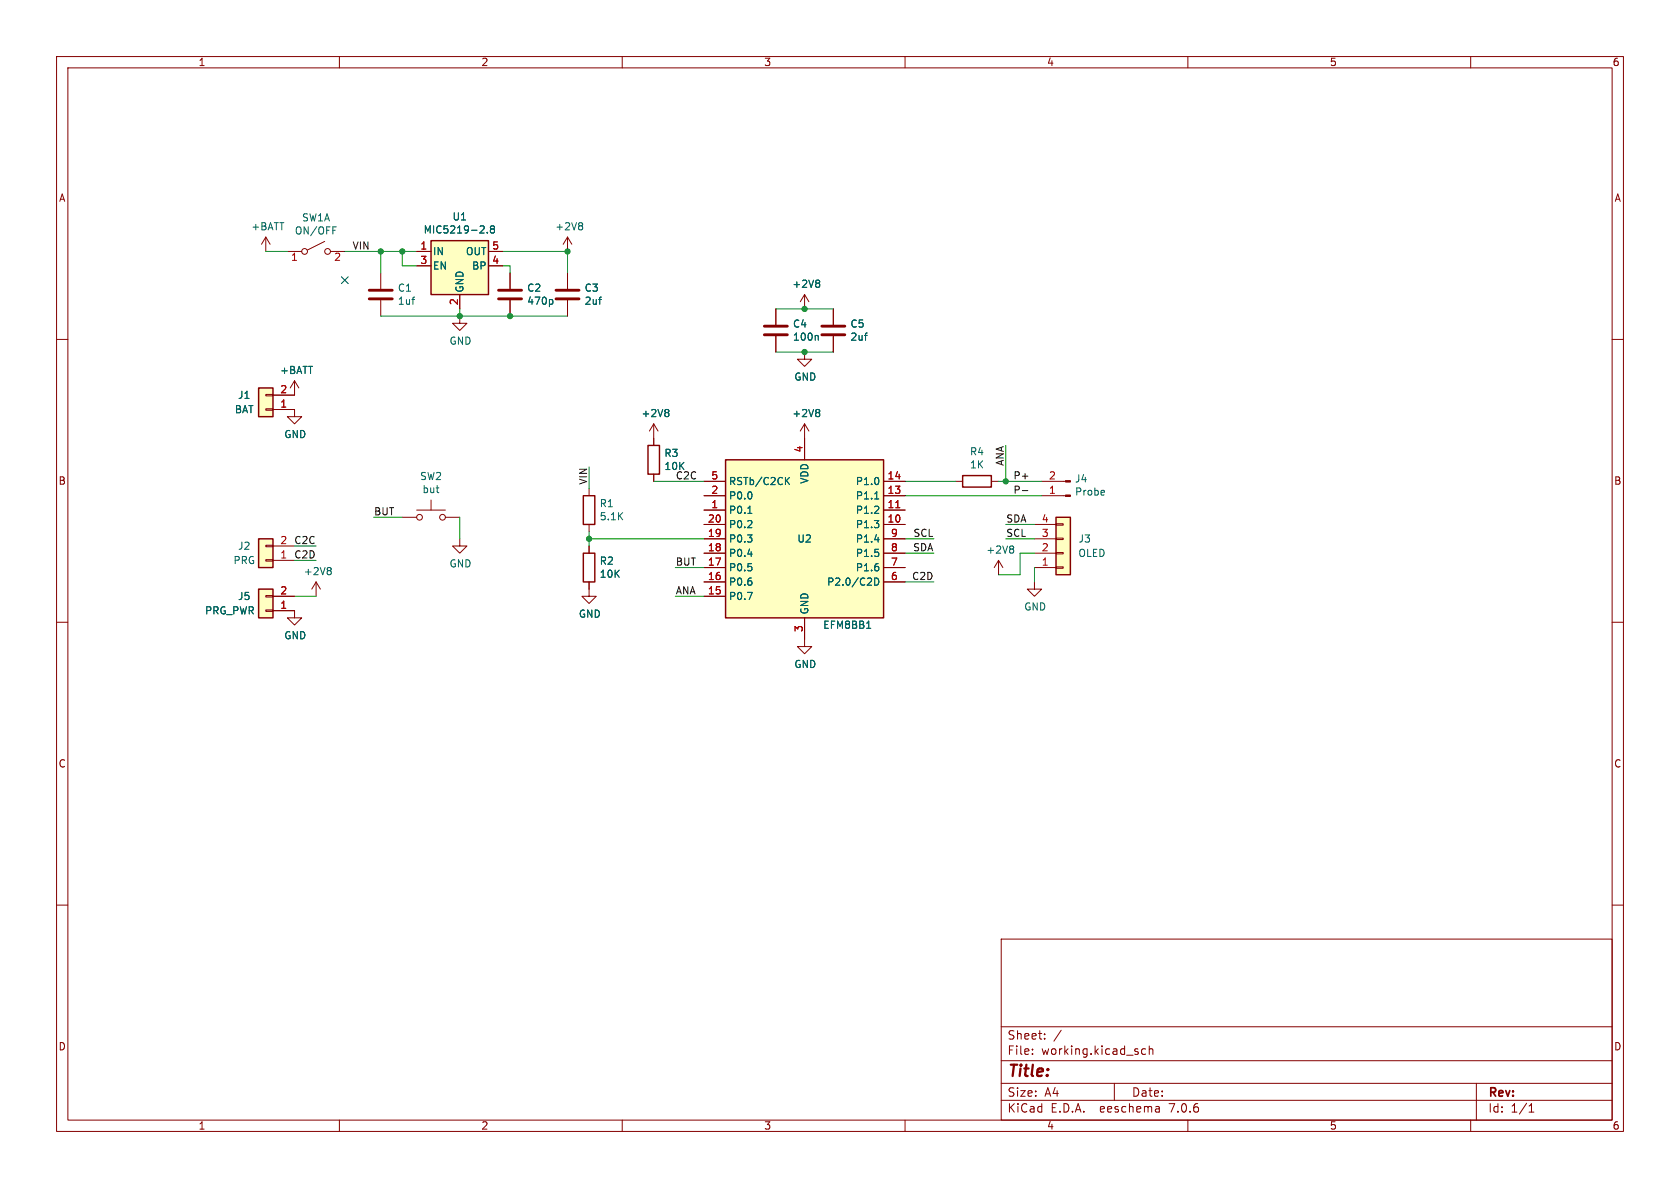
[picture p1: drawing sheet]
(kicad_sch (version 20230121) (generator eeschema)

 (paper "A4")

 (lib_symbols
  (symbol "Connector_Generic:Conn_01x02" (pin_names (offset 1.016) hide) (in_bom yes) (on_board yes)
   (property "Reference" "J" (at 0 2.54 0) (effects (font (size 1.27 1.27))))
   (property "Value" "Conn_01x02" (at 0 -5.08 0) (effects (font (size 1.27 1.27))))
   (property "Footprint" "" (at 0 0 0) (effects (font (size 1.27 1.27)) hide))
   (property "Datasheet" "~" (at 0 0 0) (effects (font (size 1.27 1.27)) hide))
   (symbol "Conn_01x02_1_1"
    (rectangle (start -1.27 -2.413) (end 0 -2.667) (stroke (width 0.1524) (type default)) (fill (type none)))
    (rectangle (start -1.27 0.127) (end 0 -0.127) (stroke (width 0.1524) (type default)) (fill (type none)))
    (rectangle (start -1.27 1.27) (end 1.27 -3.81) (stroke (width 0.254) (type default)) (fill (type background)))
    (pin passive line (at -5.08 0 0) (length 3.81) (name "Pin_1" (effects (font (size 1.27 1.27)))) (number "1" (effects (font (size 1.27 1.27)))))
    (pin passive line (at -5.08 -2.54 0) (length 3.81) (name "Pin_2" (effects (font (size 1.27 1.27)))) (number "2" (effects (font (size 1.27 1.27)))))))
  (symbol "Connector_Generic:Conn_01x04" (pin_names (offset 1.016) hide) (in_bom yes) (on_board yes)
   (property "Reference" "J" (at 0 5.08 0) (effects (font (size 1.27 1.27))))
   (property "Value" "Conn_01x04" (at 0 -7.62 0) (effects (font (size 1.27 1.27))))
   (property "Footprint" "" (at 0 0 0) (effects (font (size 1.27 1.27)) hide))
   (property "Datasheet" "~" (at 0 0 0) (effects (font (size 1.27 1.27)) hide))
   (symbol "Conn_01x04_1_1"
    (rectangle (start -1.27 -4.953) (end 0 -5.207) (stroke (width 0.1524) (type default)) (fill (type none)))
    (rectangle (start -1.27 -2.413) (end 0 -2.667) (stroke (width 0.1524) (type default)) (fill (type none)))
    (rectangle (start -1.27 0.127) (end 0 -0.127) (stroke (width 0.1524) (type default)) (fill (type none)))
    (rectangle (start -1.27 2.667) (end 0 2.413) (stroke (width 0.1524) (type default)) (fill (type none)))
    (rectangle (start -1.27 3.81) (end 1.27 -6.35) (stroke (width 0.254) (type default)) (fill (type background)))
    (pin passive line (at -5.08 2.54 0) (length 3.81) (name "Pin_1" (effects (font (size 1.27 1.27)))) (number "1" (effects (font (size 1.27 1.27)))))
    (pin passive line (at -5.08 0 0) (length 3.81) (name "Pin_2" (effects (font (size 1.27 1.27)))) (number "2" (effects (font (size 1.27 1.27)))))
    (pin passive line (at -5.08 -2.54 0) (length 3.81) (name "Pin_3" (effects (font (size 1.27 1.27)))) (number "3" (effects (font (size 1.27 1.27)))))
    (pin passive line (at -5.08 -5.08 0) (length 3.81) (name "Pin_4" (effects (font (size 1.27 1.27)))) (number "4" (effects (font (size 1.27 1.27)))))))
  (symbol "Device:C" (pin_numbers hide) (pin_names (offset 0.254)) (in_bom yes) (on_board yes)
   (property "Reference" "C" (at 0.635 2.54 0) (effects (font (size 1.27 1.27)) (justify left)))
   (property "Value" "C" (at 0.635 -2.54 0) (effects (font (size 1.27 1.27)) (justify left)))
   (property "Footprint" "" (at 0.9652 -3.81 0) (effects (font (size 1.27 1.27)) hide))
   (property "Datasheet" "~" (at 0 0 0) (effects (font (size 1.27 1.27)) hide))
   (symbol "C_0_1"
    (polyline (pts (xy -2.032 -0.762) (xy 2.032 -0.762)) (stroke (width 0.508) (type default)) (fill (type none)))
    (polyline (pts (xy -2.032 0.762) (xy 2.032 0.762)) (stroke (width 0.508) (type default)) (fill (type none))))
   (symbol "C_1_1"
    (pin passive line (at 0 3.81 270) (length 2.794) (name "~" (effects (font (size 1.27 1.27)))) (number "1" (effects (font (size 1.27 1.27)))))
    (pin passive line (at 0 -3.81 90) (length 2.794) (name "~" (effects (font (size 1.27 1.27)))) (number "2" (effects (font (size 1.27 1.27)))))))
  (symbol "Device:R" (pin_numbers hide) (pin_names (offset 0)) (in_bom yes) (on_board yes)
   (property "Reference" "R" (at 2.032 0 90) (effects (font (size 1.27 1.27))))
   (property "Value" "R" (at 0 0 90) (effects (font (size 1.27 1.27))))
   (property "Footprint" "" (at -1.778 0 90) (effects (font (size 1.27 1.27)) hide))
   (property "Datasheet" "~" (at 0 0 0) (effects (font (size 1.27 1.27)) hide))
   (symbol "R_0_1"
    (rectangle (start -1.016 -2.54) (end 1.016 2.54) (stroke (width 0.254) (type default)) (fill (type none))))
   (symbol "R_1_1"
    (pin passive line (at 0 3.81 270) (length 1.27) (name "~" (effects (font (size 1.27 1.27)))) (number "1" (effects (font (size 1.27 1.27)))))
    (pin passive line (at 0 -3.81 90) (length 1.27) (name "~" (effects (font (size 1.27 1.27)))) (number "2" (effects (font (size 1.27 1.27)))))))
  (symbol "ECmeter-rescue:Conn_01x02_Male-Connector" (pin_names (offset 1.016) hide) (in_bom yes) (on_board yes)
   (property "Reference" "J" (at 0 2.54 0) (effects (font (size 1.27 1.27))))
   (property "Value" "Connector_Conn_01x02_Male" (at 0 -5.08 0) (effects (font (size 1.27 1.27))))
   (property "Footprint" "" (at 0 0 0) (effects (font (size 1.27 1.27)) hide))
   (property "Datasheet" "" (at 0 0 0) (effects (font (size 1.27 1.27)) hide))
   (symbol "Conn_01x02_Male-Connector_1_1"
    (polyline (pts (xy 1.27 -2.54) (xy 0.8636 -2.54)) (stroke (width 0.1524) (type solid)) (fill (type none)))
    (polyline (pts (xy 1.27 0) (xy 0.8636 0)) (stroke (width 0.1524) (type solid)) (fill (type none)))
    (rectangle (start 0.8636 -2.413) (end 0 -2.667) (stroke (width 0.1524) (type solid)) (fill (type outline)))
    (rectangle (start 0.8636 0.127) (end 0 -0.127) (stroke (width 0.1524) (type solid)) (fill (type outline)))
    (pin passive line (at 5.08 0 180) (length 3.81) (name "Pin_1" (effects (font (size 1.27 1.27)))) (number "1" (effects (font (size 1.27 1.27)))))
    (pin passive line (at 5.08 -2.54 180) (length 3.81) (name "Pin_2" (effects (font (size 1.27 1.27)))) (number "2" (effects (font (size 1.27 1.27)))))))
  (symbol "ECmeter-rescue:MIC5219-2.8-Regulator_Linear" (pin_names (offset 0.254)) (in_bom yes) (on_board yes)
   (property "Reference" "U" (at -3.81 5.715 0) (effects (font (size 1.27 1.27))))
   (property "Value" "Regulator_Linear_MIC5219-2.8" (at 0 5.715 0) (effects (font (size 1.27 1.27)) (justify left)))
   (property "Footprint" "Package_TO_SOT_SMD:SOT-23-5" (at 0 8.255 0) (effects (font (size 1.27 1.27)) hide))
   (property "Datasheet" "" (at 0 0 0) (effects (font (size 1.27 1.27)) hide))
   (symbol "MIC5219-2.8-Regulator_Linear_0_1"
    (rectangle (start -5.08 4.445) (end 5.08 -5.08) (stroke (width 0.254) (type solid)) (fill (type background))))
   (symbol "MIC5219-2.8-Regulator_Linear_1_1"
    (pin power_in line (at -7.62 2.54 0) (length 2.54) (name "IN" (effects (font (size 1.27 1.27)))) (number "1" (effects (font (size 1.27 1.27)))))
    (pin power_in line (at 0 -7.62 90) (length 2.54) (name "GND" (effects (font (size 1.27 1.27)))) (number "2" (effects (font (size 1.27 1.27)))))
    (pin input line (at -7.62 0 0) (length 2.54) (name "EN" (effects (font (size 1.27 1.27)))) (number "3" (effects (font (size 1.27 1.27)))))
    (pin input line (at 7.62 0 180) (length 2.54) (name "BP" (effects (font (size 1.27 1.27)))) (number "4" (effects (font (size 1.27 1.27)))))
    (pin power_out line (at 7.62 2.54 180) (length 2.54) (name "OUT" (effects (font (size 1.27 1.27)))) (number "5" (effects (font (size 1.27 1.27)))))))
  (symbol "ECmeter-rescue:SW_DPST_x2-Switch" (pin_names (offset 0) hide) (in_bom yes) (on_board yes)
   (property "Reference" "SW" (at 0 3.175 0) (effects (font (size 1.27 1.27))))
   (property "Value" "Switch_SW_DPST_x2" (at 0 -2.54 0) (effects (font (size 1.27 1.27))))
   (property "Footprint" "" (at 0 0 0) (effects (font (size 1.27 1.27)) hide))
   (property "Datasheet" "" (at 0 0 0) (effects (font (size 1.27 1.27)) hide))
   (symbol "SW_DPST_x2-Switch_0_0"
    (circle (center -2.032 0) (radius 0.508) (stroke (width 0) (type solid)) (fill (type none)))
    (polyline (pts (xy -1.524 0.254) (xy 1.524 1.778)) (stroke (width 0) (type solid)) (fill (type none)))
    (circle (center 2.032 0) (radius 0.508) (stroke (width 0) (type solid)) (fill (type none))))
   (symbol "SW_DPST_x2-Switch_1_1"
    (pin passive line (at -5.08 0 0) (length 2.54) (name "A" (effects (font (size 1.27 1.27)))) (number "1" (effects (font (size 1.27 1.27)))))
    (pin passive line (at 5.08 0 180) (length 2.54) (name "B" (effects (font (size 1.27 1.27)))) (number "2" (effects (font (size 1.27 1.27))))))
   (symbol "SW_DPST_x2-Switch_2_1"
    (pin input line (at -5.08 0 0) (length 2.54) (name "A" (effects (font (size 1.27 1.27)))) (number "3" (effects (font (size 1.27 1.27)))))
    (pin input line (at 5.08 0 180) (length 2.54) (name "B" (effects (font (size 1.27 1.27)))) (number "4" (effects (font (size 1.27 1.27)))))))
  (symbol "MCU_SiliconLabs:EFM8BB10F4G-A-QFN20" (in_bom yes) (on_board yes)
   (property "Reference" "U" (at -13.97 15.24 0) (effects (font (size 1.27 1.27)) (justify left)))
   (property "Value" "EFM8BB10F4G-A-QFN20" (at 1.27 15.24 0) (effects (font (size 1.27 1.27)) (justify left)))
   (property "Footprint" "Package_DFN_QFN:SiliconLabs_QFN-20-1EP_3x3mm_P0.5mm_EP1.8x1.8mm" (at 0 20.32 0) (effects (font (size 1.27 1.27)) hide))
   (property "Datasheet" "https://www.silabs.com/documents/public/data-sheets/efm8bb1-datasheet.pdf" (at 0 0 0) (effects (font (size 1.27 1.27)) hide))
   (symbol "EFM8BB10F4G-A-QFN20_0_1"
    (rectangle (start -13.97 13.97) (end 13.97 -13.97) (stroke (width 0.254) (type default)) (fill (type background)))
    (pin bidirectional line (at -17.78 5.08 0) (length 3.81) (name "P0.1" (effects (font (size 1.27 1.27)))) (number "1" (effects (font (size 1.27 1.27)))))
    (pin bidirectional line (at 17.78 2.54 180) (length 3.81) (name "P1.3" (effects (font (size 1.27 1.27)))) (number "10" (effects (font (size 1.27 1.27)))))
    (pin bidirectional line (at 17.78 5.08 180) (length 3.81) (name "P1.2" (effects (font (size 1.27 1.27)))) (number "11" (effects (font (size 1.27 1.27)))))
    (pin passive line (at 0 -17.78 90) (length 3.81) hide (name "GND" (effects (font (size 1.27 1.27)))) (number "12" (effects (font (size 1.27 1.27)))))
    (pin bidirectional line (at 17.78 7.62 180) (length 3.81) (name "P1.1" (effects (font (size 1.27 1.27)))) (number "13" (effects (font (size 1.27 1.27)))))
    (pin bidirectional line (at 17.78 10.16 180) (length 3.81) (name "P1.0" (effects (font (size 1.27 1.27)))) (number "14" (effects (font (size 1.27 1.27)))))
    (pin bidirectional line (at -17.78 -10.16 0) (length 3.81) (name "P0.7" (effects (font (size 1.27 1.27)))) (number "15" (effects (font (size 1.27 1.27)))))
    (pin bidirectional line (at -17.78 -7.62 0) (length 3.81) (name "P0.6" (effects (font (size 1.27 1.27)))) (number "16" (effects (font (size 1.27 1.27)))))
    (pin bidirectional line (at -17.78 -5.08 0) (length 3.81) (name "P0.5" (effects (font (size 1.27 1.27)))) (number "17" (effects (font (size 1.27 1.27)))))
    (pin bidirectional line (at -17.78 -2.54 0) (length 3.81) (name "P0.4" (effects (font (size 1.27 1.27)))) (number "18" (effects (font (size 1.27 1.27)))))
    (pin bidirectional line (at -17.78 0 0) (length 3.81) (name "P0.3" (effects (font (size 1.27 1.27)))) (number "19" (effects (font (size 1.27 1.27)))))
    (pin bidirectional line (at -17.78 7.62 0) (length 3.81) (name "P0.0" (effects (font (size 1.27 1.27)))) (number "2" (effects (font (size 1.27 1.27)))))
    (pin bidirectional line (at -17.78 2.54 0) (length 3.81) (name "P0.2" (effects (font (size 1.27 1.27)))) (number "20" (effects (font (size 1.27 1.27)))))
    (pin passive line (at 0 -17.78 90) (length 3.81) hide (name "GND" (effects (font (size 1.27 1.27)))) (number "21" (effects (font (size 1.27 1.27)))))
    (pin power_in line (at 0 -17.78 90) (length 3.81) (name "GND" (effects (font (size 1.27 1.27)))) (number "3" (effects (font (size 1.27 1.27)))))
    (pin power_in line (at 0 17.78 270) (length 3.81) (name "VDD" (effects (font (size 1.27 1.27)))) (number "4" (effects (font (size 1.27 1.27)))))
    (pin input line (at -17.78 10.16 0) (length 3.81) (name "RSTb/C2CK" (effects (font (size 1.27 1.27)))) (number "5" (effects (font (size 1.27 1.27)))))
    (pin bidirectional line (at 17.78 -7.62 180) (length 3.81) (name "P2.0/C2D" (effects (font (size 1.27 1.27)))) (number "6" (effects (font (size 1.27 1.27)))))
    (pin bidirectional line (at 17.78 -5.08 180) (length 3.81) (name "P1.6" (effects (font (size 1.27 1.27)))) (number "7" (effects (font (size 1.27 1.27)))))
    (pin bidirectional line (at 17.78 -2.54 180) (length 3.81) (name "P1.5" (effects (font (size 1.27 1.27)))) (number "8" (effects (font (size 1.27 1.27)))))
    (pin bidirectional line (at 17.78 0 180) (length 3.81) (name "P1.4" (effects (font (size 1.27 1.27)))) (number "9" (effects (font (size 1.27 1.27)))))))
  (symbol "Switch:SW_Push" (pin_numbers hide) (pin_names (offset 1.016) hide) (in_bom yes) (on_board yes)
   (property "Reference" "SW" (at 1.27 2.54 0) (effects (font (size 1.27 1.27)) (justify left)))
   (property "Value" "SW_Push" (at 0 -1.524 0) (effects (font (size 1.27 1.27))))
   (property "Footprint" "" (at 0 5.08 0) (effects (font (size 1.27 1.27)) hide))
   (property "Datasheet" "~" (at 0 5.08 0) (effects (font (size 1.27 1.27)) hide))
   (symbol "SW_Push_0_1"
    (circle (center -2.032 0) (radius 0.508) (stroke (width 0) (type default)) (fill (type none)))
    (polyline (pts (xy 0 1.27) (xy 0 3.048)) (stroke (width 0) (type default)) (fill (type none)))
    (polyline (pts (xy 2.54 1.27) (xy -2.54 1.27)) (stroke (width 0) (type default)) (fill (type none)))
    (circle (center 2.032 0) (radius 0.508) (stroke (width 0) (type default)) (fill (type none)))
    (pin passive line (at -5.08 0 0) (length 2.54) (name "1" (effects (font (size 1.27 1.27)))) (number "1" (effects (font (size 1.27 1.27)))))
    (pin passive line (at 5.08 0 180) (length 2.54) (name "2" (effects (font (size 1.27 1.27)))) (number "2" (effects (font (size 1.27 1.27)))))))
  (symbol "power:+2V8" (power) (pin_names (offset 0)) (in_bom yes) (on_board yes)
   (property "Reference" "#PWR" (at 0 -3.81 0) (effects (font (size 1.27 1.27)) hide))
   (property "Value" "+2V8" (at 0 3.556 0) (effects (font (size 1.27 1.27))))
   (property "Footprint" "" (at 0 0 0) (effects (font (size 1.27 1.27)) hide))
   (property "Datasheet" "" (at 0 0 0) (effects (font (size 1.27 1.27)) hide))
   (symbol "+2V8_0_1"
    (polyline (pts (xy -0.762 1.27) (xy 0 2.54)) (stroke (width 0) (type default)) (fill (type none)))
    (polyline (pts (xy 0 0) (xy 0 2.54)) (stroke (width 0) (type default)) (fill (type none)))
    (polyline (pts (xy 0 2.54) (xy 0.762 1.27)) (stroke (width 0) (type default)) (fill (type none))))
   (symbol "+2V8_1_1"
    (pin power_in line (at 0 0 90) (length 0) hide (name "+2V8" (effects (font (size 1.27 1.27)))) (number "1" (effects (font (size 1.27 1.27)))))))
  (symbol "power:+BATT" (power) (pin_names (offset 0)) (in_bom yes) (on_board yes)
   (property "Reference" "#PWR" (at 0 -3.81 0) (effects (font (size 1.27 1.27)) hide))
   (property "Value" "+BATT" (at 0 3.556 0) (effects (font (size 1.27 1.27))))
   (property "Footprint" "" (at 0 0 0) (effects (font (size 1.27 1.27)) hide))
   (property "Datasheet" "" (at 0 0 0) (effects (font (size 1.27 1.27)) hide))
   (symbol "+BATT_0_1"
    (polyline (pts (xy -0.762 1.27) (xy 0 2.54)) (stroke (width 0) (type default)) (fill (type none)))
    (polyline (pts (xy 0 0) (xy 0 2.54)) (stroke (width 0) (type default)) (fill (type none)))
    (polyline (pts (xy 0 2.54) (xy 0.762 1.27)) (stroke (width 0) (type default)) (fill (type none))))
   (symbol "+BATT_1_1"
    (pin power_in line (at 0 0 90) (length 0) hide (name "+BATT" (effects (font (size 1.27 1.27)))) (number "1" (effects (font (size 1.27 1.27)))))))
  (symbol "power:GND" (power) (pin_names (offset 0)) (in_bom yes) (on_board yes)
   (property "Reference" "#PWR" (at 0 -6.35 0) (effects (font (size 1.27 1.27)) hide))
   (property "Value" "GND" (at 0 -3.81 0) (effects (font (size 1.27 1.27))))
   (property "Footprint" "" (at 0 0 0) (effects (font (size 1.27 1.27)) hide))
   (property "Datasheet" "" (at 0 0 0) (effects (font (size 1.27 1.27)) hide))
   (symbol "GND_0_1"
    (polyline (pts (xy 0 0) (xy 0 -1.27) (xy 1.27 -1.27) (xy 0 -2.54) (xy -1.27 -1.27) (xy 0 -1.27)) (stroke (width 0) (type default)) (fill (type none))))
   (symbol "GND_1_1"
    (pin power_in line (at 0 0 270) (length 0) hide (name "GND" (effects (font (size 1.27 1.27)))) (number "1" (effects (font (size 1.27 1.27))))))))

 (junction (at 142.24 54.61) (diameter 0) (color 0 0 0 0))
 (junction (at 71.12 44.45) (diameter 0) (color 0 0 0 0))
 (junction (at 100.33 44.45) (diameter 0) (color 0 0 0 0))
 (junction (at 142.24 62.23) (diameter 0) (color 0 0 0 0))
 (junction (at 81.28 55.88) (diameter 0) (color 0 0 0 0))
 (junction (at 177.8 85.09) (diameter 0) (color 0 0 0 0))
 (junction (at 90.17 55.88) (diameter 0) (color 0 0 0 0))
 (junction (at 67.31 44.45) (diameter 0) (color 0 0 0 0))
 (junction (at 104.14 95.25) (diameter 0) (color 0 0 0 0))

 (no_connect (at 60.96 49.53))

 (wire (pts (xy 124.46 95.25) (xy 104.14 95.25)) (stroke (width 0) (type default)))
 (wire (pts (xy 165.1 102.87) (xy 160.02 102.87)) (stroke (width 0) (type default)))
 (wire (pts (xy 176.53 85.09) (xy 177.8 85.09)) (stroke (width 0) (type default)))
 (wire (pts (xy 88.9 46.99) (xy 90.17 46.99)) (stroke (width 0) (type default)))
 (wire (pts (xy 90.17 46.99) (xy 90.17 48.26)) (stroke (width 0) (type default)))
 (wire (pts (xy 73.66 46.99) (xy 71.12 46.99)) (stroke (width 0) (type default)))
 (wire (pts (xy 180.34 97.79) (xy 182.88 97.79)) (stroke (width 0) (type default)))
 (wire (pts (xy 52.07 96.52) (xy 55.88 96.52)) (stroke (width 0) (type default)))
 (wire (pts (xy 81.28 54.61) (xy 81.28 55.88)) (stroke (width 0) (type default)))
 (wire (pts (xy 81.28 91.44) (xy 81.28 95.25)) (stroke (width 0) (type default)))
 (wire (pts (xy 177.8 85.09) (xy 184.15 85.09)) (stroke (width 0) (type default)))
 (wire (pts (xy 67.31 44.45) (xy 60.96 44.45)) (stroke (width 0) (type default)))
 (wire (pts (xy 119.38 105.41) (xy 124.46 105.41)) (stroke (width 0) (type default)))
 (wire (pts (xy 160.02 97.79) (xy 165.1 97.79)) (stroke (width 0) (type default)))
 (wire (pts (xy 180.34 101.6) (xy 180.34 97.79)) (stroke (width 0) (type default)))
 (wire (pts (xy 124.46 100.33) (xy 119.38 100.33)) (stroke (width 0) (type default)))
 (wire (pts (xy 160.02 85.09) (xy 168.91 85.09)) (stroke (width 0) (type default)))
 (wire (pts (xy 67.31 48.26) (xy 67.31 44.45)) (stroke (width 0) (type default)))
 (wire (pts (xy 142.24 62.23) (xy 147.32 62.23)) (stroke (width 0) (type default)))
 (wire (pts (xy 184.15 87.63) (xy 160.02 87.63)) (stroke (width 0) (type default)))
 (wire (pts (xy 165.1 95.25) (xy 160.02 95.25)) (stroke (width 0) (type default)))
 (wire (pts (xy 137.16 54.61) (xy 142.24 54.61)) (stroke (width 0) (type default)))
 (wire (pts (xy 88.9 44.45) (xy 100.33 44.45)) (stroke (width 0) (type default)))
 (wire (pts (xy 104.14 93.98) (xy 104.14 95.25)) (stroke (width 0) (type default)))
 (wire (pts (xy 67.31 55.88) (xy 81.28 55.88)) (stroke (width 0) (type default)))
 (wire (pts (xy 50.8 44.45) (xy 46.99 44.45)) (stroke (width 0) (type default)))
 (wire (pts (xy 52.07 105.41) (xy 55.88 105.41)) (stroke (width 0) (type default)))
 (wire (pts (xy 182.88 92.71) (xy 177.8 92.71)) (stroke (width 0) (type default)))
 (wire (pts (xy 67.31 44.45) (xy 71.12 44.45)) (stroke (width 0) (type default)))
 (wire (pts (xy 100.33 48.26) (xy 100.33 44.45)) (stroke (width 0) (type default)))
 (wire (pts (xy 137.16 62.23) (xy 142.24 62.23)) (stroke (width 0) (type default)))
 (wire (pts (xy 177.8 85.09) (xy 177.8 78.74)) (stroke (width 0) (type default)))
 (wire (pts (xy 71.12 91.44) (xy 66.04 91.44)) (stroke (width 0) (type default)))
 (wire (pts (xy 182.88 95.25) (xy 177.8 95.25)) (stroke (width 0) (type default)))
 (wire (pts (xy 104.14 86.36) (xy 104.14 82.55)) (stroke (width 0) (type default)))
 (wire (pts (xy 81.28 55.88) (xy 90.17 55.88)) (stroke (width 0) (type default)))
 (wire (pts (xy 104.14 95.25) (xy 104.14 96.52)) (stroke (width 0) (type default)))
 (wire (pts (xy 71.12 46.99) (xy 71.12 44.45)) (stroke (width 0) (type default)))
 (wire (pts (xy 71.12 44.45) (xy 73.66 44.45)) (stroke (width 0) (type default)))
 (wire (pts (xy 124.46 85.09) (xy 115.57 85.09)) (stroke (width 0) (type default)))
 (wire (pts (xy 176.53 101.6) (xy 180.34 101.6)) (stroke (width 0) (type default)))
 (wire (pts (xy 90.17 55.88) (xy 100.33 55.88)) (stroke (width 0) (type default)))
 (wire (pts (xy 55.88 99.06) (xy 52.07 99.06)) (stroke (width 0) (type default)))
 (wire (pts (xy 142.24 54.61) (xy 147.32 54.61)) (stroke (width 0) (type default)))
 (wire (pts (xy 182.88 100.33) (xy 182.88 102.87)) (stroke (width 0) (type default)))

 (label "ANA" (at 119.38 105.41 0) (effects (font (size 1.27 1.27)) (justify left bottom)))
 (label "SDA" (at 177.8 92.71 0) (effects (font (size 1.27 1.27)) (justify left bottom)))
 (label "C2C" (at 55.88 96.52 180) (effects (font (size 1.27 1.27)) (justify right bottom)))
 (label "VIN" (at 62.23 44.45 0) (effects (font (size 1.27 1.27)) (justify left bottom)))
 (label "SCL" (at 165.1 95.25 180) (effects (font (size 1.27 1.27)) (justify right bottom)))
 (label "BUT" (at 66.04 91.44 0) (effects (font (size 1.27 1.27)) (justify left bottom)))
 (label "SDA" (at 165.1 97.79 180) (effects (font (size 1.27 1.27)) (justify right bottom)))
 (label "P+" (at 179.07 85.09 0) (effects (font (size 1.27 1.27)) (justify left bottom)))
 (label "P-" (at 179.07 87.63 0) (effects (font (size 1.27 1.27)) (justify left bottom)))
 (label "C2D" (at 55.88 99.06 180) (effects (font (size 1.27 1.27)) (justify right bottom)))
 (label "ANA" (at 177.8 78.74 270) (effects (font (size 1.27 1.27)) (justify right bottom)))
 (label "C2D" (at 165.1 102.87 180) (effects (font (size 1.27 1.27)) (justify right bottom)))
 (label "BUT" (at 119.38 100.33 0) (effects (font (size 1.27 1.27)) (justify left bottom)))
 (label "VIN" (at 104.14 82.55 270) (effects (font (size 1.27 1.27)) (justify right bottom)))
 (label "C2C" (at 119.38 85.09 0) (effects (font (size 1.27 1.27)) (justify left bottom)))
 (label "SCL" (at 177.8 95.25 0) (effects (font (size 1.27 1.27)) (justify left bottom)))

 (symbol (lib_id "MCU_SiliconLabs:EFM8BB10F4G-A-QFN20") (at 142.24 95.25 0) (unit 1) (in_bom yes) (on_board yes) (dnp no)
  (property "Reference" "U2" (at 142.24 95.25 0) (effects (font (size 1.27 1.27))))
  (property "Value" "EFM8BB1" (at 149.86 110.49 0) (effects (font (size 1.27 1.27))))
  (property "Footprint" "KiCadCustomLibs:QFN20" (at 142.24 74.93 0) (effects (font (size 1.27 1.27)) hide))
  (property "Datasheet" "https://www.silabs.com/documents/public/data-sheets/efm8bb1-datasheet.pdf" (at 142.24 95.25 0) (effects (font (size 1.27 1.27)) hide)) (pin "1") (pin "10") (pin "11") (pin "12") (pin "13") (pin "14") (pin "15") (pin "16") (pin "17") (pin "18") (pin "19") (pin "2") (pin "20") (pin "21") (pin "3") (pin "4") (pin "5") (pin "6") (pin "7") (pin "8") (pin "9"))

 (symbol (lib_id "power:GND") (at 142.24 113.03 0) (unit 1) (in_bom yes) (on_board yes) (dnp no)
  (property "Reference" "#PWR0101" (at 142.24 119.38 0) (effects (font (size 1.27 1.27)) hide))
  (property "Value" "GND" (at 142.367 117.4242 0) (effects (font (size 1.27 1.27))))
  (property "Footprint" "" (at 142.24 113.03 0) (effects (font (size 1.27 1.27)) hide))
  (property "Datasheet" "" (at 142.24 113.03 0) (effects (font (size 1.27 1.27)) hide)) (pin "1"))

 (symbol (lib_id "power:+2V8") (at 142.24 77.47 0) (unit 1) (in_bom yes) (on_board yes) (dnp no)
  (property "Reference" "#PWR0102" (at 142.24 81.28 0) (effects (font (size 1.27 1.27)) hide))
  (property "Value" "+2V8" (at 142.621 73.0758 0) (effects (font (size 1.27 1.27))))
  (property "Footprint" "" (at 142.24 77.47 0) (effects (font (size 1.27 1.27)) hide))
  (property "Datasheet" "" (at 142.24 77.47 0) (effects (font (size 1.27 1.27)) hide)) (pin "1"))

 (symbol (lib_id "ECmeter-rescue:MIC5219-2.8-Regulator_Linear") (at 81.28 46.99 0) (unit 1) (in_bom yes) (on_board yes) (dnp no)
  (property "Reference" "U1" (at 81.28 38.3032 0) (effects (font (size 1.27 1.27))))
  (property "Value" "MIC5219-2.8" (at 81.28 40.6146 0) (effects (font (size 1.27 1.27))))
  (property "Footprint" "TO_SOT_Packages_SMD:SOT-23-5" (at 81.28 38.735 0) (effects (font (size 1.27 1.27)) hide))
  (property "Datasheet" "http://ww1.microchip.com/downloads/en/devicedoc/mic5219.pdf" (at 81.28 46.99 0) (effects (font (size 1.27 1.27)) hide)) (pin "1") (pin "2") (pin "3") (pin "4") (pin "5"))

 (symbol (lib_id "power:+2V8") (at 100.33 44.45 0) (unit 1) (in_bom yes) (on_board yes) (dnp no)
  (property "Reference" "#PWR0103" (at 100.33 48.26 0) (effects (font (size 1.27 1.27)) hide))
  (property "Value" "+2V8" (at 100.711 40.0558 0) (effects (font (size 1.27 1.27))))
  (property "Footprint" "" (at 100.33 44.45 0) (effects (font (size 1.27 1.27)) hide))
  (property "Datasheet" "" (at 100.33 44.45 0) (effects (font (size 1.27 1.27)) hide)) (pin "1"))

 (symbol (lib_id "Device:C") (at 90.17 52.07 0) (unit 1) (in_bom yes) (on_board yes) (dnp no)
  (property "Reference" "C2" (at 93.091 50.9016 0) (effects (font (size 1.27 1.27)) (justify left)))
  (property "Value" "470p" (at 93.091 53.213 0) (effects (font (size 1.27 1.27)) (justify left)))
  (property "Footprint" "Capacitors_SMD:C_0603" (at 91.1352 55.88 0) (effects (font (size 1.27 1.27)) hide))
  (property "Datasheet" "~" (at 90.17 52.07 0) (effects (font (size 1.27 1.27)) hide)) (pin "1") (pin "2"))

 (symbol (lib_id "Device:C") (at 100.33 52.07 0) (unit 1) (in_bom yes) (on_board yes) (dnp no)
  (property "Reference" "C3" (at 103.251 50.9016 0) (effects (font (size 1.27 1.27)) (justify left)))
  (property "Value" "2uf" (at 103.251 53.213 0) (effects (font (size 1.27 1.27)) (justify left)))
  (property "Footprint" "Capacitors_SMD:C_0603" (at 101.2952 55.88 0) (effects (font (size 1.27 1.27)) hide))
  (property "Datasheet" "~" (at 100.33 52.07 0) (effects (font (size 1.27 1.27)) hide)) (pin "1") (pin "2"))

 (symbol (lib_id "Device:C") (at 67.31 52.07 0) (unit 1) (in_bom yes) (on_board yes) (dnp no)
  (property "Reference" "C1" (at 70.231 50.9016 0) (effects (font (size 1.27 1.27)) (justify left)))
  (property "Value" "1uf" (at 70.231 53.213 0) (effects (font (size 1.27 1.27)) (justify left)))
  (property "Footprint" "Capacitors_SMD:C_0603" (at 68.2752 55.88 0) (effects (font (size 1.27 1.27)) hide))
  (property "Datasheet" "~" (at 67.31 52.07 0) (effects (font (size 1.27 1.27)) hide)) (pin "1") (pin "2"))

 (symbol (lib_id "power:+BATT") (at 46.99 44.45 0) (unit 1) (in_bom yes) (on_board yes) (dnp no)
  (property "Reference" "#PWR0104" (at 46.99 48.26 0) (effects (font (size 1.27 1.27)) hide))
  (property "Value" "+BATT" (at 47.371 40.0558 0) (effects (font (size 1.27 1.27))))
  (property "Footprint" "" (at 46.99 44.45 0) (effects (font (size 1.27 1.27)) hide))
  (property "Datasheet" "" (at 46.99 44.45 0) (effects (font (size 1.27 1.27)) hide)) (pin "1"))

 (symbol (lib_id "power:GND") (at 81.28 55.88 0) (unit 1) (in_bom yes) (on_board yes) (dnp no)
  (property "Reference" "#PWR0105" (at 81.28 62.23 0) (effects (font (size 1.27 1.27)) hide))
  (property "Value" "GND" (at 81.407 60.2742 0) (effects (font (size 1.27 1.27))))
  (property "Footprint" "" (at 81.28 55.88 0) (effects (font (size 1.27 1.27)) hide))
  (property "Datasheet" "" (at 81.28 55.88 0) (effects (font (size 1.27 1.27)) hide)) (pin "1"))

 (symbol (lib_id "Device:C") (at 147.32 58.42 0) (unit 1) (in_bom yes) (on_board yes) (dnp no)
  (property "Reference" "C5" (at 150.241 57.2516 0) (effects (font (size 1.27 1.27)) (justify left)))
  (property "Value" "2uf" (at 150.241 59.563 0) (effects (font (size 1.27 1.27)) (justify left)))
  (property "Footprint" "Capacitors_SMD:C_0603" (at 148.2852 62.23 0) (effects (font (size 1.27 1.27)) hide))
  (property "Datasheet" "~" (at 147.32 58.42 0) (effects (font (size 1.27 1.27)) hide)) (pin "1") (pin "2"))

 (symbol (lib_id "Device:C") (at 137.16 58.42 0) (unit 1) (in_bom yes) (on_board yes) (dnp no)
  (property "Reference" "C4" (at 140.081 57.2516 0) (effects (font (size 1.27 1.27)) (justify left)))
  (property "Value" "100n" (at 140.081 59.563 0) (effects (font (size 1.27 1.27)) (justify left)))
  (property "Footprint" "Capacitors_SMD:C_0603" (at 138.1252 62.23 0) (effects (font (size 1.27 1.27)) hide))
  (property "Datasheet" "~" (at 137.16 58.42 0) (effects (font (size 1.27 1.27)) hide)) (pin "1") (pin "2"))

 (symbol (lib_id "power:+2V8") (at 142.24 54.61 0) (unit 1) (in_bom yes) (on_board yes) (dnp no)
  (property "Reference" "#PWR0106" (at 142.24 58.42 0) (effects (font (size 1.27 1.27)) hide))
  (property "Value" "+2V8" (at 142.621 50.2158 0) (effects (font (size 1.27 1.27))))
  (property "Footprint" "" (at 142.24 54.61 0) (effects (font (size 1.27 1.27)) hide))
  (property "Datasheet" "" (at 142.24 54.61 0) (effects (font (size 1.27 1.27)) hide)) (pin "1"))

 (symbol (lib_id "power:GND") (at 142.24 62.23 0) (unit 1) (in_bom yes) (on_board yes) (dnp no)
  (property "Reference" "#PWR0107" (at 142.24 68.58 0) (effects (font (size 1.27 1.27)) hide))
  (property "Value" "GND" (at 142.367 66.6242 0) (effects (font (size 1.27 1.27))))
  (property "Footprint" "" (at 142.24 62.23 0) (effects (font (size 1.27 1.27)) hide))
  (property "Datasheet" "" (at 142.24 62.23 0) (effects (font (size 1.27 1.27)) hide)) (pin "1"))

 (symbol (lib_id "ECmeter-rescue:Conn_01x02_Male-Connector") (at 189.23 87.63 180) (unit 1) (in_bom yes) (on_board yes) (dnp no)
  (property "Reference" "J4" (at 189.9412 84.6328 0) (effects (font (size 1.27 1.27)) (justify right)))
  (property "Value" "Probe" (at 189.9412 86.9442 0) (effects (font (size 1.27 1.27)) (justify right)))
  (property "Footprint" "KiCadCustomLibs:POWER2PIN_2" (at 189.23 87.63 0) (effects (font (size 1.27 1.27)) hide))
  (property "Datasheet" "~" (at 189.23 87.63 0) (effects (font (size 1.27 1.27)) hide)) (pin "1") (pin "2"))

 (symbol (lib_id "Device:R") (at 115.57 81.28 0) (unit 1) (in_bom yes) (on_board yes) (dnp no)
  (property "Reference" "R3" (at 117.348 80.1116 0) (effects (font (size 1.27 1.27)) (justify left)))
  (property "Value" "10K" (at 117.348 82.423 0) (effects (font (size 1.27 1.27)) (justify left)))
  (property "Footprint" "Resistors_SMD:R_0603" (at 113.792 81.28 90) (effects (font (size 1.27 1.27)) hide))
  (property "Datasheet" "~" (at 115.57 81.28 0) (effects (font (size 1.27 1.27)) hide)) (pin "1") (pin "2"))

 (symbol (lib_id "power:+2V8") (at 115.57 77.47 0) (unit 1) (in_bom yes) (on_board yes) (dnp no)
  (property "Reference" "#PWR0108" (at 115.57 81.28 0) (effects (font (size 1.27 1.27)) hide))
  (property "Value" "+2V8" (at 115.951 73.0758 0) (effects (font (size 1.27 1.27))))
  (property "Footprint" "" (at 115.57 77.47 0) (effects (font (size 1.27 1.27)) hide))
  (property "Datasheet" "" (at 115.57 77.47 0) (effects (font (size 1.27 1.27)) hide)) (pin "1"))

 (symbol (lib_id "Device:R") (at 172.72 85.09 270) (unit 1) (in_bom yes) (on_board yes) (dnp no)
  (property "Reference" "R4" (at 172.72 79.8322 90) (effects (font (size 1.27 1.27))))
  (property "Value" "1K" (at 172.72 82.1436 90) (effects (font (size 1.27 1.27))))
  (property "Footprint" "Resistors_SMD:R_0603" (at 172.72 83.312 90) (effects (font (size 1.27 1.27)) hide))
  (property "Datasheet" "~" (at 172.72 85.09 0) (effects (font (size 1.27 1.27)) hide)) (pin "1") (pin "2"))

 (symbol (lib_id "Connector_Generic:Conn_01x04") (at 187.96 97.79 0) (mirror x) (unit 1) (in_bom yes) (on_board yes) (dnp no)
  (property "Reference" "J3" (at 191.77 95.25 0) (effects (font (size 1.27 1.27))))
  (property "Value" "OLED" (at 193.04 97.79 0) (effects (font (size 1.27 1.27))))
  (property "Footprint" "Pin_Headers:Pin_Header_Straight_1x04_Pitch2.54mm" (at 187.96 97.79 0) (effects (font (size 1.27 1.27)) hide))
  (property "Datasheet" "~" (at 187.96 97.79 0) (effects (font (size 1.27 1.27)) hide)) (pin "1") (pin "2") (pin "3") (pin "4"))

 (symbol (lib_id "power:GND") (at 182.88 102.87 0) (unit 1) (in_bom yes) (on_board yes) (dnp no)
  (property "Reference" "#PWR0109" (at 182.88 109.22 0) (effects (font (size 1.27 1.27)) hide))
  (property "Value" "GND" (at 183.007 107.2642 0) (effects (font (size 1.27 1.27))))
  (property "Footprint" "" (at 182.88 102.87 0) (effects (font (size 1.27 1.27)) hide))
  (property "Datasheet" "" (at 182.88 102.87 0) (effects (font (size 1.27 1.27)) hide)) (pin "1"))

 (symbol (lib_id "power:+2V8") (at 176.53 101.6 0) (unit 1) (in_bom yes) (on_board yes) (dnp no)
  (property "Reference" "#PWR0110" (at 176.53 105.41 0) (effects (font (size 1.27 1.27)) hide))
  (property "Value" "+2V8" (at 176.911 97.2058 0) (effects (font (size 1.27 1.27))))
  (property "Footprint" "" (at 176.53 101.6 0) (effects (font (size 1.27 1.27)) hide))
  (property "Datasheet" "" (at 176.53 101.6 0) (effects (font (size 1.27 1.27)) hide)) (pin "1"))

 (symbol (lib_id "Device:R") (at 104.14 90.17 0) (unit 1) (in_bom yes) (on_board yes) (dnp no)
  (property "Reference" "R1" (at 105.918 89.0016 0) (effects (font (size 1.27 1.27)) (justify left)))
  (property "Value" "5.1K" (at 105.918 91.313 0) (effects (font (size 1.27 1.27)) (justify left)))
  (property "Footprint" "Resistors_SMD:R_0603" (at 102.362 90.17 90) (effects (font (size 1.27 1.27)) hide))
  (property "Datasheet" "~" (at 104.14 90.17 0) (effects (font (size 1.27 1.27)) hide)) (pin "1") (pin "2"))

 (symbol (lib_id "Device:R") (at 104.14 100.33 0) (unit 1) (in_bom yes) (on_board yes) (dnp no)
  (property "Reference" "R2" (at 105.918 99.1616 0) (effects (font (size 1.27 1.27)) (justify left)))
  (property "Value" "10K" (at 105.918 101.473 0) (effects (font (size 1.27 1.27)) (justify left)))
  (property "Footprint" "Resistors_SMD:R_0603" (at 102.362 100.33 90) (effects (font (size 1.27 1.27)) hide))
  (property "Datasheet" "~" (at 104.14 100.33 0) (effects (font (size 1.27 1.27)) hide)) (pin "1") (pin "2"))

 (symbol (lib_id "power:GND") (at 104.14 104.14 0) (unit 1) (in_bom yes) (on_board yes) (dnp no)
  (property "Reference" "#PWR0111" (at 104.14 110.49 0) (effects (font (size 1.27 1.27)) hide))
  (property "Value" "GND" (at 104.267 108.5342 0) (effects (font (size 1.27 1.27))))
  (property "Footprint" "" (at 104.14 104.14 0) (effects (font (size 1.27 1.27)) hide))
  (property "Datasheet" "" (at 104.14 104.14 0) (effects (font (size 1.27 1.27)) hide)) (pin "1"))

 (symbol (lib_id "Switch:SW_Push") (at 76.2 91.44 0) (unit 1) (in_bom yes) (on_board yes) (dnp no)
  (property "Reference" "SW2" (at 76.2 84.201 0) (effects (font (size 1.27 1.27))))
  (property "Value" "but" (at 76.2 86.5124 0) (effects (font (size 1.27 1.27))))
  (property "Footprint" "KiCadCustomLibs:POWER2PIN_2" (at 76.2 86.36 0) (effects (font (size 1.27 1.27)) hide))
  (property "Datasheet" "" (at 76.2 86.36 0) (effects (font (size 1.27 1.27)) hide)) (pin "1") (pin "2"))

 (symbol (lib_id "power:GND") (at 81.28 95.25 0) (unit 1) (in_bom yes) (on_board yes) (dnp no)
  (property "Reference" "#PWR0112" (at 81.28 101.6 0) (effects (font (size 1.27 1.27)) hide))
  (property "Value" "GND" (at 81.407 99.6442 0) (effects (font (size 1.27 1.27))))
  (property "Footprint" "" (at 81.28 95.25 0) (effects (font (size 1.27 1.27)) hide))
  (property "Datasheet" "" (at 81.28 95.25 0) (effects (font (size 1.27 1.27)) hide)) (pin "1"))

 (symbol (lib_id "Connector_Generic:Conn_01x02") (at 46.99 72.39 180) (unit 1) (in_bom yes) (on_board yes) (dnp no)
  (property "Reference" "J1" (at 43.18 69.85 0) (effects (font (size 1.27 1.27))))
  (property "Value" "BAT" (at 43.18 72.39 0) (effects (font (size 1.27 1.27))))
  (property "Footprint" "KiCadCustomLibs:Conn_1x02_2.54_0.9mm" (at 46.99 72.39 0) (effects (font (size 1.27 1.27)) hide))
  (property "Datasheet" "~" (at 46.99 72.39 0) (effects (font (size 1.27 1.27)) hide)) (pin "1") (pin "2"))

 (symbol (lib_id "power:GND") (at 52.07 72.39 0) (unit 1) (in_bom yes) (on_board yes) (dnp no)
  (property "Reference" "#PWR0113" (at 52.07 78.74 0) (effects (font (size 1.27 1.27)) hide))
  (property "Value" "GND" (at 52.197 76.7842 0) (effects (font (size 1.27 1.27))))
  (property "Footprint" "" (at 52.07 72.39 0) (effects (font (size 1.27 1.27)) hide))
  (property "Datasheet" "" (at 52.07 72.39 0) (effects (font (size 1.27 1.27)) hide)) (pin "1"))

 (symbol (lib_id "power:+BATT") (at 52.07 69.85 0) (unit 1) (in_bom yes) (on_board yes) (dnp no)
  (property "Reference" "#PWR0114" (at 52.07 73.66 0) (effects (font (size 1.27 1.27)) hide))
  (property "Value" "+BATT" (at 52.451 65.4558 0) (effects (font (size 1.27 1.27))))
  (property "Footprint" "" (at 52.07 69.85 0) (effects (font (size 1.27 1.27)) hide))
  (property "Datasheet" "" (at 52.07 69.85 0) (effects (font (size 1.27 1.27)) hide)) (pin "1"))

 (symbol (lib_id "Connector_Generic:Conn_01x02") (at 46.99 99.06 180) (unit 1) (in_bom yes) (on_board yes) (dnp no)
  (property "Reference" "J2" (at 43.18 96.52 0) (effects (font (size 1.27 1.27))))
  (property "Value" "PRG" (at 43.18 99.06 0) (effects (font (size 1.27 1.27))))
  (property "Footprint" "KiCadCustomLibs:POWER2PIN_2" (at 46.99 99.06 0) (effects (font (size 1.27 1.27)) hide))
  (property "Datasheet" "~" (at 46.99 99.06 0) (effects (font (size 1.27 1.27)) hide)) (pin "1") (pin "2"))

 (symbol (lib_id "ECmeter-rescue:SW_DPST_x2-Switch") (at 55.88 44.45 0) (unit 1) (in_bom yes) (on_board yes) (dnp no)
  (property "Reference" "SW1" (at 55.88 38.481 0) (effects (font (size 1.27 1.27))))
  (property "Value" "ON/OFF" (at 55.88 40.7924 0) (effects (font (size 1.27 1.27))))
  (property "Footprint" "KiCadCustomLibs:Conn_1x02_2.54_0.9mm" (at 55.88 44.45 0) (effects (font (size 1.27 1.27)) hide))
  (property "Datasheet" "" (at 55.88 44.45 0) (effects (font (size 1.27 1.27)) hide)) (pin "1") (pin "2") (pin "3") (pin "4"))

 (symbol (lib_id "Connector_Generic:Conn_01x02") (at 46.99 107.95 180) (unit 1) (in_bom yes) (on_board yes) (dnp no)
  (property "Reference" "J5" (at 43.18 105.41 0) (effects (font (size 1.27 1.27))))
  (property "Value" "PRG_PWR" (at 40.64 107.95 0) (effects (font (size 1.27 1.27))))
  (property "Footprint" "KiCadCustomLibs:POWER2PIN_2" (at 46.99 107.95 0) (effects (font (size 1.27 1.27)) hide))
  (property "Datasheet" "~" (at 46.99 107.95 0) (effects (font (size 1.27 1.27)) hide)) (pin "1") (pin "2"))

 (symbol (lib_id "power:GND") (at 52.07 107.95 0) (unit 1) (in_bom yes) (on_board yes) (dnp no)
  (property "Reference" "#PWR0115" (at 52.07 114.3 0) (effects (font (size 1.27 1.27)) hide))
  (property "Value" "GND" (at 52.197 112.3442 0) (effects (font (size 1.27 1.27))))
  (property "Footprint" "" (at 52.07 107.95 0) (effects (font (size 1.27 1.27)) hide))
  (property "Datasheet" "" (at 52.07 107.95 0) (effects (font (size 1.27 1.27)) hide)) (pin "1"))

 (symbol (lib_id "power:+2V8") (at 55.88 105.41 0) (unit 1) (in_bom yes) (on_board yes) (dnp no)
  (property "Reference" "#PWR0116" (at 55.88 109.22 0) (effects (font (size 1.27 1.27)) hide))
  (property "Value" "+2V8" (at 56.261 101.0158 0) (effects (font (size 1.27 1.27))))
  (property "Footprint" "" (at 55.88 105.41 0) (effects (font (size 1.27 1.27)) hide))
  (property "Datasheet" "" (at 55.88 105.41 0) (effects (font (size 1.27 1.27)) hide)) (pin "1"))

 (sheet_instances (path "" (page "1"))))
